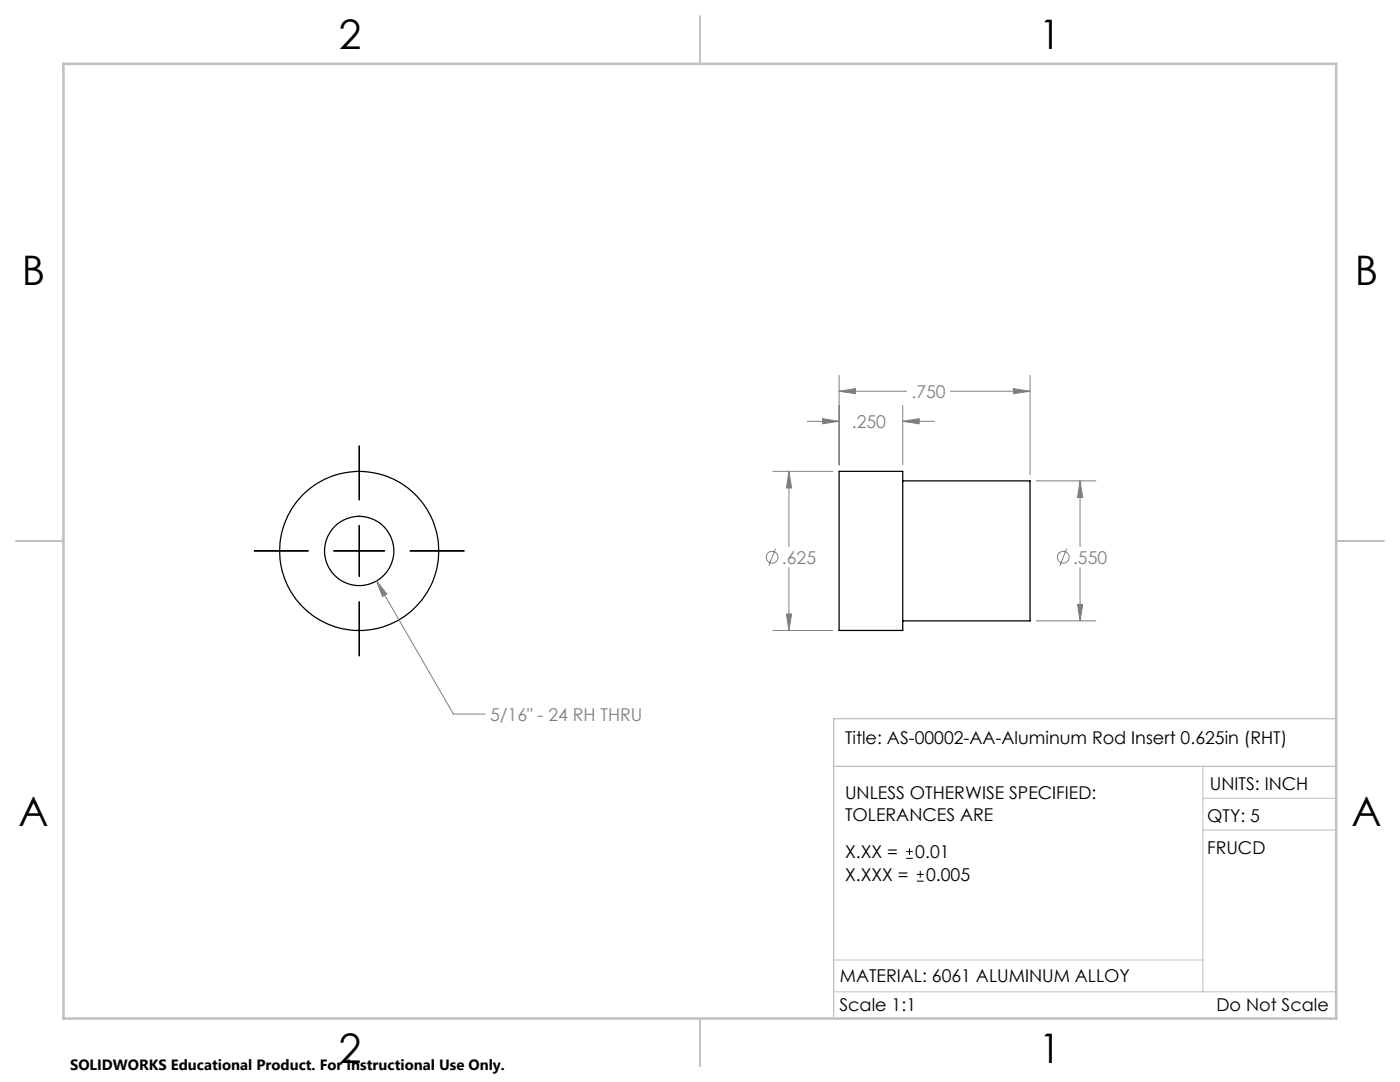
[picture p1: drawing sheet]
<svg xmlns="http://www.w3.org/2000/svg" width="279mm" height="216mm" viewBox="0 0 279 216" stroke-linecap="round" stroke-linejoin="round" font-family="sans-serif">
<g fill="none" stroke="#000" stroke-width=".25">
<path d="M167.5 94.1h12.7v31.7h-12.7zM180.2 96h25.4v27.9h-25.4"/>
<circle cx="71.7" cy="109.9" r="15.9"/>
<circle cx="71.7" cy="109.9" r="6.9"/>
</g>
<g fill="none" stroke="#808080" stroke-width=".2">
<path d="M167.5 78.1l3.2-.6v1.1zM167.5 74.9v17.9M167.5 78.1h13.4M189.7 78.1h15.9M202.2 77.5l3.4 .6-3.4 .5zM205.6 74.9v19.8M154.3 94.1h11.9M157.4 94.1l.6 3.3h-1zM157.4 94.1v15M161.1 84.1h6.4M164.1 83.5l3.4 .6-3.4 .5zM180.2 84.1l3.2-.6v1.1z"/>
<path d="M180.2 80.9v11.9M180.2 84.1h6.3M206.8 96h11.9M215.5 96l.6 3.3h-1zM215.5 96v13.1M75.1 115.9l2.1 2.6-.9 .5zM75.1 115.9l15.4 26.6h6.3M154.8 109.5l-1.4 3.4M157.4 113.3v12.5M212.9 109.5l-1.4 3.4M215.5 113.3v10.6M154.3 125.8h11.9"/>
<path d="M157 122.5h1l-.6 3.3zM206.8 123.9h11.9M215.1 120.6h1l-.6 3.3z"/>
<circle cx="154.1" cy="111.2" r="1.18"/>
<circle cx="212.2" cy="111.2" r="1.18"/>
</g>
<path d="M71.7 89v10.8M50.7 109.9h10.8M66.6 109.9h10.2M71.7 104.8v10.2M81.8 109.9h10.8M71.7 120.1v10.8M180.8 171.3h1.4M180.8 169.9h1.4M181.5 169.3v1.3M183 175.8h1.3M183 174.5h1.3M183.7 173.8v1.4" fill="none" stroke="#000" stroke-width=".2"/>
<path d="M240.1 152.9v45M240.1 159.3h26.6M240.1 165.6h26.6M166.4 197.9h100.3M166.4 191.6h73.7" fill="none" stroke="#c0c0c0" stroke-width=".2"/>
<path d="M139.7 3.2v9.5M3.1 107.9h9.6M266.7 107.9h9.5M166.4 152.9h100.3M266.7 143.4h-100.3v59.8M139.7 203.2v9.6" fill="none" stroke="#c0c0c0" stroke-width=".25"/>
<path d="M12.7 12.7h254v190.5h-254z" fill="none" stroke="#c0c0c0" stroke-width=".5"/>
<path d="M75.1 115.9l1.2 3.1 .9-.5zM157.4 94.1l.6 3.3h-1zM157 122.5h1l-.6 3.3zM215.5 96l.6 3.3h-1zM215.1 120.6h1l-.6 3.3zM180.2 84.1l3.2-.6v1.1zM164.1 83.5l3.4 .6-3.4 .5zM167.5 78.1l3.2-.6v1.1zM202.2 77.5l3.4 .6-3.4 .5z" fill="#808080"/>
<g font-size="8.1">
<text x="67.6" y="9.7">2</text>
<text x="207.3" y="9.7">1</text>
<text x="4.4" y="57">B</text>
<text x="270.4" y="57">B</text>
<text x="3.7" y="164.9">A</text>
<text x="269.7" y="164.9">A</text>
<text x="67.6" y="212.2">2</text>
<text x="207.3" y="212.2">1</text>
</g>
<g font-size="3.5" fill="#808080">
<text x="181.9" y="79.4">.750</text>
<text x="170" y="85.4">.250</text>
<text x="156.1" y="112.5">.625</text>
<text x="214.2" y="112.5">.550</text>
<text x="97.8" y="143.8">5/16&quot; - 24 RH THRU</text>
</g>
<g font-size="3.5">
<text x="168.6" y="148.4">Title: AS-00002-AA-Aluminum Rod Insert 0.625in (RHT)</text>
<text x="168.6" y="159.3">UNLESS OTHERWISE SPECIFIED:</text>
<text x="241.5" y="157.6">UNITS: INCH</text>
<text x="168.6" y="163.9">TOLERANCES ARE</text>
<text x="240.9" y="164.1">QTY: 5</text>
<text x="168.6" y="171.2">X.XX =</text>
<text x="182.7" y="171.2">0.01</text>
<text x="240.9" y="170.5">FRUCD</text>
<text x="168.6" y="175.8">X.XXX =</text>
<text x="184.8" y="175.8">0.005</text>
<text x="167.6" y="196">MATERIAL: 6061 ALUMINUM ALLOY</text>
<text x="167.5" y="201.8">Scale 1:1</text>
<text x="242.8" y="201.8">Do Not Scale</text>
</g>
<text font-size="3" x="14" y="213.5">SOLIDWORKS Educational Product. For Instructional Use Only.</text>
</svg>
